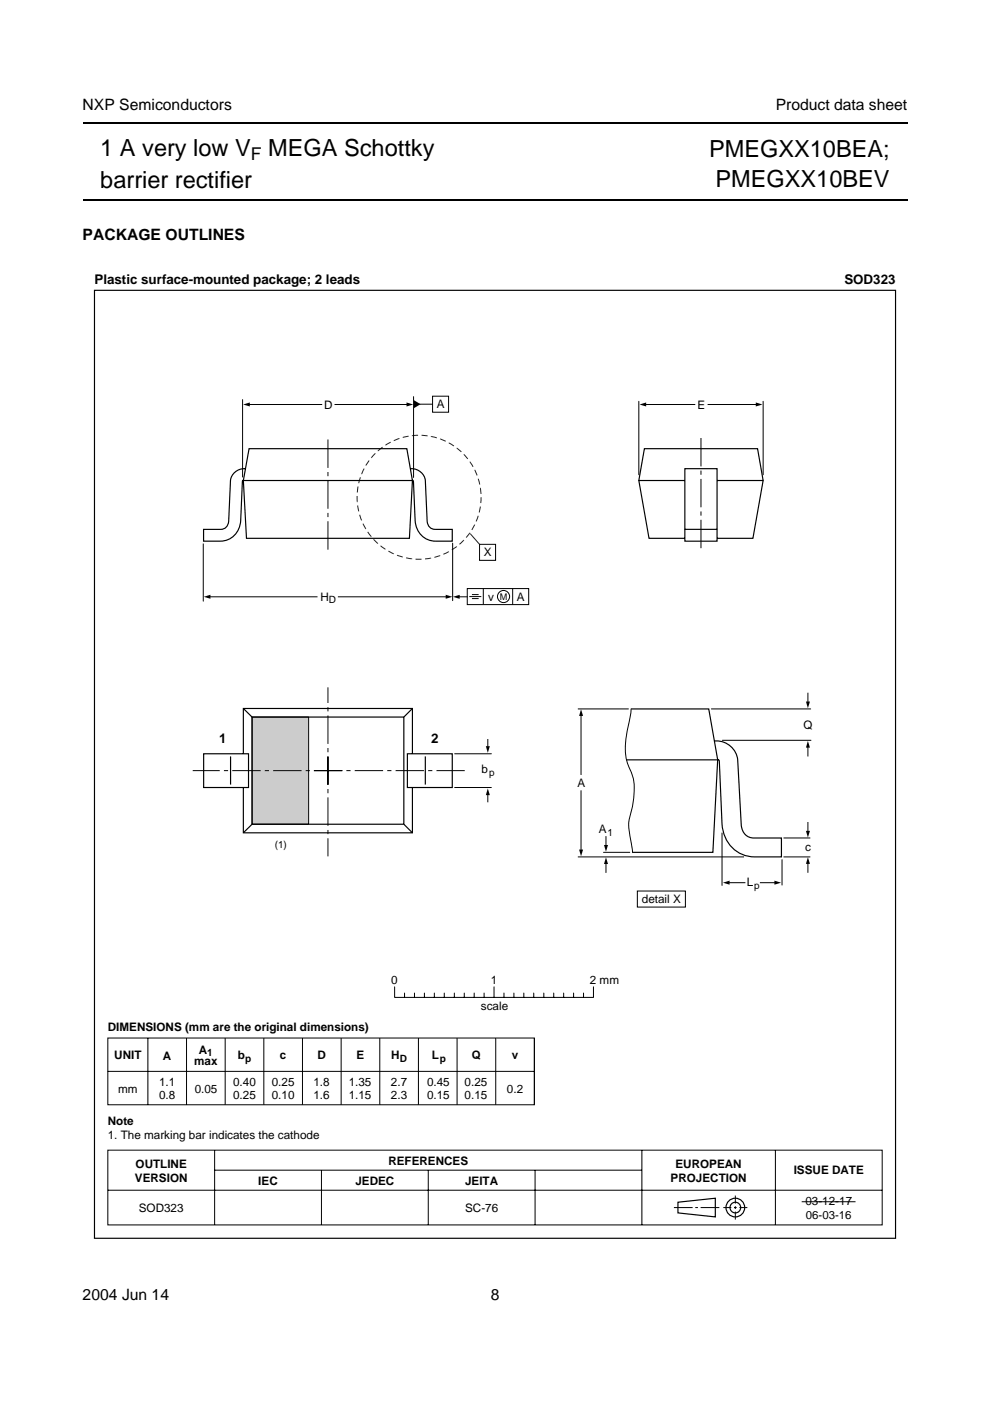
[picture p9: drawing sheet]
<svg xmlns="http://www.w3.org/2000/svg" width="210mm" height="297mm" viewBox="0 0 210 297" stroke-linecap="round" stroke-linejoin="round" font-family="sans-serif">
<path d="M17.5 26.1h174.9M17.5 42.4h174.9" fill="none" stroke="#000" stroke-width=".42"/>
<path d="M19.7 57.4h170.5v205.6h-170.5z" fill="#fff"/>
<path d="M53.4 152h12v22.8h-12z" fill="#ccc" stroke="#000" stroke-width=".21"/>
<g fill="none" stroke="#000" stroke-width=".21">
<path d="M51.4 84.7v16.4M52.7 85.8h15.5M71 85.8h15.5M87.7 84.1v17.1M88.9 85.7h2.8M91.7 84h3.4v3.4h-3.4zM135.4 85.1v15.6M136.7 85.8h10.6M150.1 85.8h10.4M161.8 85.1v15.6M43.1 115.3v12.2M96 115.1v12.2"/>
<path d="M101.7 115.4h3.4v3.4h-3.4zM44.3 126.5h22.9M71.7 126.5h23.1M97.2 126.5h1.8M99.1 124.8h13v3.4h-13zM99.5 126.5h2.5M100.1 126.9h1.4M100.1 126.1h1.4M102.5 124.8v3.4M108.7 124.8v3.4M96.4 159.8h7.8M103.4 156.8v1.7"/>
<path d="M122.6 150.3h10.6M123.2 151.5v12.7M133.8 150.3l-.1 1.5a24.9 24.9 0 0 0-.9 9.1l.2 .8a12.1 12.1 0 0 1 1.3 7.9l-.3 1.9a9.9 9.9 0 0 0-.3 6.5l.4 2.8M150.8 150.3h21.1M153.2 157h18.7M171.3 147v2M171.3 158.2v2.1M96.4 167h7.8M103.4 168.3v1.7M123.2 167.7v12.7M128.5 177.4v2M153.1 176.6v11.1"/>
<path d="M166.2 177.7h5.5M171.3 174.4v2M122.6 181.7h35.1M128 180.7h5.5M128.5 182.9v2.1M135.1 188.9h10.2v3.4h-10.2zM154.4 187.2h3.5M161.2 187.2h3.3M165.8 182.3v5.4M166.2 181.7h5.5M171.3 182.9v2M83.7 209.2v2.3h42.1v-2.3"/>
<path d="M85.8 210.5v1M87.9 210.5v1M90 210.5v1M92.1 210.5v1M94.2 210.5v1M96.3 210.5v1M98.4 210.5v1M100.5 210.5v1M102.6 210.5v1M104.7 209.2v2.3M106.9 210.5v1M109 210.5v1"/>
<path d="M111.1 210.5v1M113.2 210.5v1M115.3 210.5v1M117.4 210.5v1M119.5 210.5v1M121.6 210.5v1M123.7 210.5v1M22.9 220.1h90.4v14.1h-90.4zM22.9 227.2h90.4M31.4 220.1v14.1M39.5 220.1v14.1M47.7 220.1v14.1"/>
<path d="M55.9 220.1v14.1M64.1 220.1v14.1M72.3 220.1v14.1M80.5 220.1v14.1M88.7 220.1v14.1M96.9 220.1v14.1M105.1 220.1v14.1M113.3 220.1v14.1M22.9 243.9h164.1v15.8h-164.1zM22.9 252.3h164.1M45.5 243.9v15.8M45.5 248.1h90.6"/>
<path d="M68.2 248.1v11.6M90.8 248.1v11.6M113.4 248.1v11.6M136.1 243.9v15.8M142.9 256h3.9M147.4 256h.6M148.5 256h4M153.4 256h1.7M155.6 256h.6M155.9 253.5v1.7M155.9 255.7v.6M155.9 256.9v1.7"/>
<path d="M156.8 256h1.7M164.4 243.9v15.8M170 254.8h11.4"/>
<circle cx="106.8" cy="126.5" r="1.29"/>
</g>
<g fill="none" stroke="#000" stroke-width=".25">
<path d="M20 61.6h169.9v200.9h-169.9zM52 99.4a2.96 2.96 0 0 0-3.1 2.4l-.4 8.8a1.68 1.68 0 0 1-1.7 1.6h-3.6v2.5h3.5a4.4 4.4 0 0 0 4.3-4.3l.4-8.4 .2-.2M52.8 95.1h33.5l1.1 6.8-.6 12.2h-34.5l-.7-12.2zM87 99.4a2.96 2.96 0 0 1 3.2 2.4l.4 8.8a1.68 1.68 0 0 0 1.7 1.6h3.6v2.5h-3.6a4.4 4.4 0 0 1-4.3-4.3l-.3-8.4-.3-.2M145.2 99.4h6.8v15.3h-6.8zM51.6 101.9h35.8M135.4 101.9h9.8M145.2 114.1h-7.6l-2.2-12.2 1.2-6.8h24l1.2 6.8-2.2 12.2h-7.6M145.2 112.2h6.8M152 101.9h9.8M43.2 159.8h9.5v7.2h-9.5zM51.6 159.8v-9.6h35.8v9.6"/>
<path d="M51.6 150.2l1.8 1.8M53.4 152h32.2v22.8h-32.2zM86.4 159.8h9.5v7.2h-9.5zM87.4 150.2l-1.8 1.8M133.8 150.3h16.5l1.9 10.8-1.1 19.6h-16.9M151.5 157.1a4.6 4.6 0 0 1 4.9 4l.8 13.9a2.72 2.72 0 0 0 2.7 2.7h5.8v4h-5.7a7 7 0 0 1-6.9-7l-.6-13.4-.3-.3M48.9 160.4v6M51.6 167v9.6h35.8v-9.6M53.4 174.8l-1.8 1.8M85.6 174.8l1.8 1.8M90.2 160.4v6M132.8 161.1h19.4"/>
<path d="M143.7 254.9l8-.9v4l-8-.8z"/>
<circle cx="155.9" cy="256" r="1.98"/>
<circle cx="155.9" cy="256" r="1.13"/>
</g>
<path d="M148.6 92.9v24.2M69.5 116.5v-24M66.5 163.4h32M69.5 160.4v21.2M69.5 166.4v-20.7M72.6 163.4h-31.7" fill="none" stroke="#000" stroke-width=".21" stroke-dasharray="6 .9 .9 .9" stroke-linecap="butt"/>
<g fill="#000">
<path d="M51.6 85.8l1.4-.5v.9zM86.2 85.3l1.4 .5-1.4 .4zM87.8 84.8l1.4 .9-1.4 .8zM135.6 85.8l1.4-.5v.9zM160.2 85.3l1.5 .5-1.5 .4zM43.2 126.5l1.4-.4v.9zM94.5 126.1l1.4 .4-1.4 .5zM96 126.5l1.5-.4v.9zM103 158.2h.9l-.5 1.4zM123.2 150.4l.4 1.4h-.8zM171.3 157.1l.4 1.4h-.8zM170.9 148.7h.8l-.4 1.5z"/>
<path d="M103.4 167.2l.5 1.4h-.9zM128.1 179.2h.8l-.4 1.4zM170.9 176.2h.8l-.4 1.4zM122.8 180.1h.8l-.4 1.4zM128.5 181.8l.4 1.4h-.8zM153.3 187.2l1.4-.5v.9zM164.2 186.7l1.4 .5-1.4 .4zM171.3 181.8l.4 1.4h-.8z"/>
</g>
<path d="M99.7 113.1l2 2.3" fill="none" stroke="#231f20" stroke-width=".21"/>
<circle cx="88.9" cy="105.4" r="13.1" fill="none" stroke="#231f20" stroke-width=".21" stroke-dasharray="1.2 .7 0 0" stroke-linecap="butt"/>
<g font-size="5">
<text x="21.3" y="33.1">1 A very low V</text>
<text x="56.9" y="33.1">MEGA Schottky</text>
<text x="150.3" y="33.3">PMEGXX10BEA;</text>
<text x="21.3" y="39.8">barrier rectifier</text>
<text x="151.7" y="39.6">PMEGXX10BEV</text>
</g>
<text font-size="3.7" x="53.2" y="34">F</text>
<g font-size="3.3">
<text x="17.5" y="23.3">NXP Semiconductors</text>
<text x="164.5" y="23.3">Product data sheet</text>
<text x="17.5" y="50.8">PACKAGE OUTLINES</text>
<text x="17.5" y="275.6">2004 Jun 14</text>
<text x="104" y="275.6">8</text>
</g>
<g font-size="2.8">
<text x="20" y="60.1">Plastic surface-mounted package; 2 leads</text>
<text x="179" y="60.1">SOD323</text>
<text x="46.5" y="157.6">1</text>
<text x="91.4" y="157.6">2</text>
</g>
<g font-size="2.5">
<text x="68.7" y="86.6">D</text>
<text x="92.6" y="86.5">A</text>
<text x="147.9" y="86.6">E</text>
<text x="102.5" y="118">X</text>
<text x="68" y="127.4">H</text>
<text x="103.5" y="127.3">v</text>
<text x="109.6" y="127.3">A</text>
<text x="170.4" y="154.6">Q</text>
<text x="102.1" y="164">b</text>
<text x="122.4" y="166.9">A</text>
<text x="127" y="176.7">A</text>
<text x="170.7" y="180.4">c</text>
<text x="136.1" y="191.5">detail X</text>
<text x="158.3" y="187.9">L</text>
<text x="83" y="208.5">0</text>
<text x="104.1" y="208.5">1</text>
<text x="125.1" y="208.5">2 mm</text>
<text x="102" y="214.2">scale</text>
<text x="22.9" y="218.7">DIMENSIONS (mm are the original dimensions)</text>
<text x="24.2" y="224.6">UNIT</text>
<text x="34.6" y="224.7">A</text>
<text x="41.2" y="225.9">max</text>
<text x="42.2" y="223.4">A</text>
<text x="50.4" y="224.6">b</text>
<text x="59.3" y="224.6">c</text>
<text x="67.3" y="224.6">D</text>
<text x="75.6" y="224.6">E</text>
<text x="83" y="224.6">H</text>
<text x="91.5" y="224.6">L</text>
<text x="100" y="224.6">Q</text>
<text x="108.5" y="224.6">v</text>
<text x="25" y="231.7">mm</text>
<text x="33.7" y="230.3">1.1</text>
<text x="33.7" y="233.1">0.8</text>
<text x="41.3" y="231.7">0.05</text>
<text x="49.4" y="230.3">0.40</text>
<text x="49.4" y="233.1">0.25</text>
<text x="57.6" y="230.3">0.25</text>
<text x="57.6" y="233.1">0.10</text>
<text x="66.4" y="230.3">1.8</text>
<text x="66.4" y="233.1">1.6</text>
<text x="73.9" y="230.3">1.35</text>
<text x="73.9" y="233.1">1.15</text>
<text x="82.9" y="230.3">2.7</text>
<text x="82.9" y="233.1">2.3</text>
<text x="90.5" y="230.3">0.45</text>
<text x="90.5" y="233.1">0.15</text>
<text x="98.5" y="230.3">0.25</text>
<text x="98.5" y="233.1">0.15</text>
<text x="107.5" y="231.7">0.2</text>
<text x="22.9" y="238.5">Note</text>
<text x="22.9" y="241.5">1. The marking bar indicates the cathode</text>
<text x="28.6" y="250.5">VERSION</text>
<text x="28.8" y="247.5">OUTLINE</text>
<text x="54.8" y="251.2">IEC</text>
<text x="75.3" y="251.2">JEDEC</text>
<text x="82.3" y="247">REFERENCES</text>
<text x="98.6" y="251.2">JEITA</text>
<text x="142.2" y="250.5">PROJECTION</text>
<text x="143.2" y="247.5">EUROPEAN</text>
<text x="168.3" y="249">ISSUE DATE</text>
<text x="29.4" y="256.9">SOD323</text>
<text x="98.6" y="256.9">SC-76</text>
<text x="170.8" y="255.5">03-12-17</text>
</g>
<text font-size="2.4" x="170.9" y="258.5">06-03-16</text>
<g font-size="2.1">
<text x="69.8" y="127.9">D</text>
<text x="103.7" y="164.5">p</text>
<text x="58.2" y="179.7">(1)</text>
<text x="128.8" y="177.2">1</text>
<text x="159.9" y="188.4">p</text>
<text x="44" y="223.9">1</text>
<text x="51.9" y="225.1">p</text>
<text x="84.7" y="225.1">D</text>
<text x="93.2" y="225.1">p</text>
</g>
<text font-size="1.9" x="106" y="127.2">M</text>
</svg>
